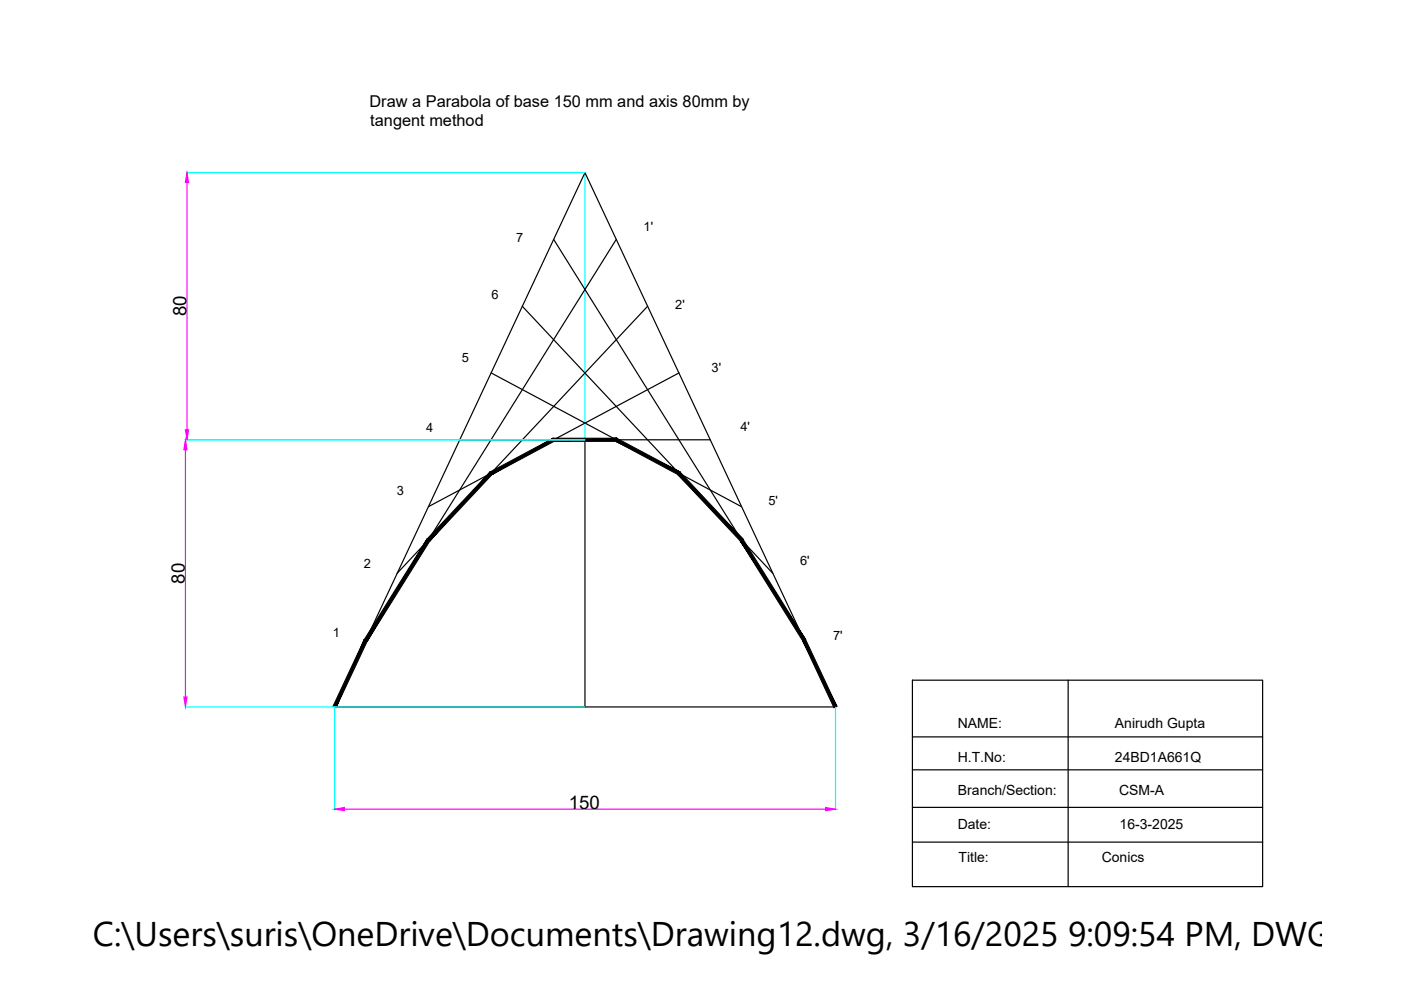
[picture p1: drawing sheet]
<svg xmlns="http://www.w3.org/2000/svg" width="297mm" height="210mm" viewBox="0 0 297 210" stroke-linecap="round" stroke-linejoin="round" font-family="sans-serif">
<!-- layer: 0 -->
<g fill="none" stroke="#000" stroke-width=".25">
<path d="M124 36.6l53.2 113.3h-106.3zM117.4 50.7l53.1 85M130.7 50.7l-53.2 85M104.1 79.1l53.1 28.3M110.7 64.9l53.2 56.7M137.3 64.9l-53.1 56.7M144 79.1l-53.2 28.3M97.5 93.2h53.1M124 93.2v56.7M193.4 144.2h74.3v43.8h-74.3zM193.4 156.2h74.3M226.5 144.2v43.8"/>
<path d="M193.4 163.2h74.3M193.4 171.2h74.3M193.4 178.5h74.3"/>
</g>
<path d="M39.5 36.6h84.5M124 36.6v56.6M39.2 93.2h84.8M39.2 149.9h84.8M70.9 149.9v21.8M177.2 149.9v21.8" fill="none" stroke="#0ff" stroke-width=".25"/>
<path d="M77.2 135.6l-6.6 14.2 .6 .3zM77.2 135.6l.7 .3-6.7 14.2zM90.5 114.3l-13.3 21.3 .7 .3zM90.5 114.3l.6 .4-13.2 21.2zM103.9 100.1l-13.4 14.2 .6 .4zM103.9 100.1l.4 .5-13.2 14.1zM103.9 100.1l.4 .5 13-7.7zM104.3 100.6l13-7.7 .2 .7zM117.3 92.9l.2 .7 13.3-.7zM117.5 93.6l13.3-.7-.2 .7zM130.8 92.9l-.2 .7 13.6 6.5zM130.6 93.6l13.6 6.5-.5 .5zM144.2 100.1l-.5 .5 13.8 13.7zM143.7 100.6l13.8 13.7-.5 .4zM157 114.7l13.8 20.9-13.3-21.3zM157 114.7l13.8 20.9-.6 .3zM170.2 135.9l7.2 13.9-6.6-14.2zM170.2 135.9l7.2 13.9-.6 .3z" fill="#000" stroke="#000" stroke-width=".21"/>
<path d="M39.7 38.7v52.4M39.3 95.4v52.4M73.1 171.6h101.9" fill="none" stroke="#f0f" stroke-width=".25"/>
<g fill="#f0f" stroke="#f0f" stroke-width=".21">
<path d="M70.9 171.6l2.2-.4v.7z"/>
<path d="M175 171.2l2.2 .4-2.2 .3z"/>
<path d="M39 147.8h.7l-.4 2.1z"/>
<path d="M39.3 93.2l.4 2.2h-.7z"/>
<path d="M39.3 91.1h.7l-.3 2.1z"/>
<path d="M39.7 36.6l.3 2.1h-.7z"/>
</g>
<text font-size="7.3" x="19.7" y="200.6">C:\Users\suris\OneDrive\Documents\Drawing12.dwg, 3/16/2025 9:09:54 PM, DWG To P</text>
<g font-size="4">
<text x="39.5" y="67.1" transform="rotate(-90 39.5 67.1)">80</text>
<text x="39.2" y="123.8" transform="rotate(-90 39.2 123.8)">80</text>
<text x="120.6" y="171.4">150</text>
</g>
<g font-size="3.5">
<text x="78.3" y="22.6">Draw a Parabola of base 150 mm and axis 80mm by</text>
<text x="78.5" y="26.7">tangent method</text>
</g>
<g font-size="3">
<text x="203.1" y="154.4">NAME:</text>
<text x="236.4" y="154.4">Anirudh Gupta</text>
<text x="203.1" y="161.5">H.T.No:</text>
<text x="236.4" y="161.5">24BD1A661Q</text>
<text x="203.1" y="168.6">Branch/Section:</text>
<text x="237.3" y="168.6">CSM-A</text>
<text x="203.1" y="175.7">Date:</text>
<text x="237.4" y="175.7">16-3-2025</text>
<text x="203.2" y="182.8">Title:</text>
<text x="233.6" y="182.8">Conics</text>
</g>
<g font-size="2.7">
<text x="109.4" y="51.4">7</text>
<text x="136.5" y="48.9">1'</text>
<text x="104.2" y="63.5">6</text>
<text x="143.2" y="65.6">2'</text>
<text x="97.9" y="76.7">5</text>
<text x="150.9" y="78.9">3'</text>
<text x="90.4" y="91.6">4</text>
<text x="157" y="91.5">4'</text>
<text x="84.1" y="105">3</text>
<text x="162.9" y="107.1">5'</text>
<text x="169.6" y="119.7">6'</text>
<text x="77.2" y="120.4">2</text>
<text x="70.6" y="135.1">1</text>
<text x="176.6" y="135.7">7'</text>
</g>
</svg>
